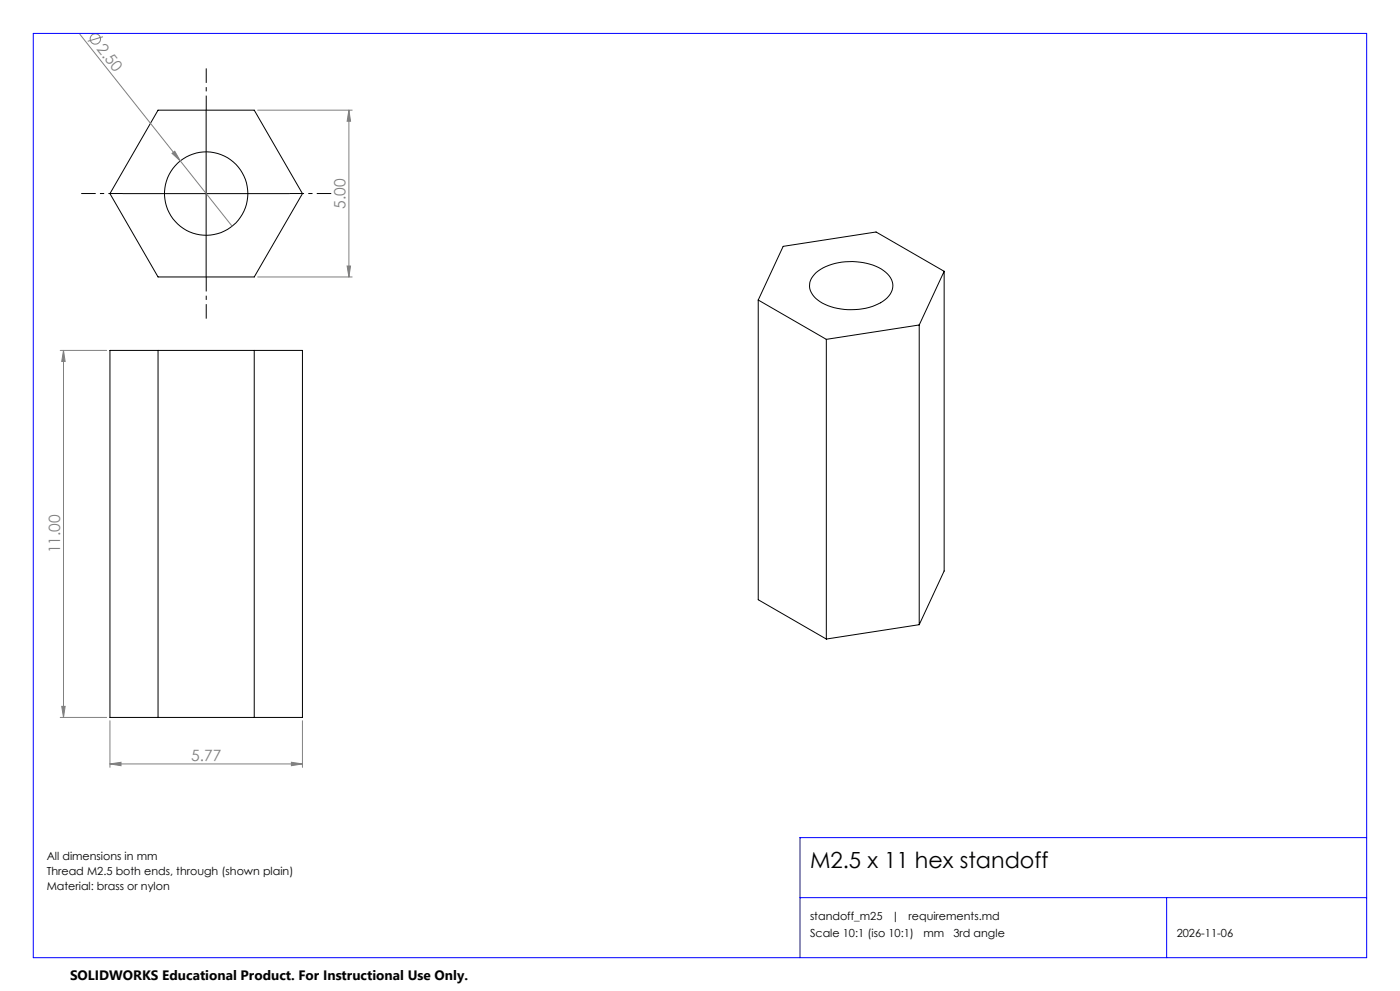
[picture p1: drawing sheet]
<svg xmlns="http://www.w3.org/2000/svg" width="420mm" height="297mm" viewBox="0 0 420 297" stroke-linecap="round" stroke-linejoin="round" font-family="sans-serif">
<g fill="none" stroke="#000" stroke-width=".3">
<path d="M47.4 33h28.9l14.4 25-14.4 25h-28.9l-14.4-25zM61.8 33v50M36.9 58h50M227.5 89.9l20.4 11.8M227.5 89.9v89.8l20.4 11.8M244.8 81.7a18.7 18.7 0 0 1 19.6-1.1 5.7 5.7 0 0 1 3.3 6.3 10.1 10.1 0 0 1-8 5.5 18.1 18.1 0 0 1-15-3 4.8 4.8 0 0 1 .1-7.7zM275.8 97.4l-27.9 4.3M275.8 97.4v89.8M283.2 81.3l-20.4-11.8-27.9 4.3-7.4 16.1M283.2 81.3l-7.4 16.1M283.2 81.3v89.8l-7.4 16.1M33 105h57.7v110h-57.7z"/>
<path d="M47.4 105v110M76.3 105v110M247.9 101.7v89.8M275.8 187.2l-27.9 4.3"/>
<circle cx="61.9" cy="58" r="12.5"/>
</g>
<g fill="none" stroke="#808080" stroke-width=".3">
<path d="M24 10.3l45.6 57.5M30.9 11l-4.6 1.4M77.3 33h28.4M104.7 33l.5 3.3h-1.1zM104.7 33v50M51.6 46l.8-.7 1.7 2.9zM104.1 79.7h1.1l-.5 3.3zM77.3 83h28.4M18.1 105h13.9M19 105l.5 3.3h-1zM19 105v110M18.1 215h13.9"/>
<path d="M18.5 211.7h1l-.5 3.3zM33 216v14M90.7 216v14M33 228.9l3.3-.4v1zM33 228.9h57.7M87.4 228.5l3.3 .4-3.3 .6z"/>
<circle cx="28.6" cy="11.7" r="1.55"/>
</g>
<path d="M61.9 33v-12.5M36.9 58h-12.5M86.9 58h12.5M61.9 83v12.5" fill="none" stroke="#000" stroke-width=".3" stroke-dasharray="15.2 1.3 1.3 1.3" stroke-dashoffset="10.9" stroke-linecap="butt"/>
<path d="M10 10h400v277h-400zM410 251h-170v36M240 269h170M350 269v18" fill="none" stroke="#00f" stroke-width=".3"/>
<g fill="#808080">
<path d="M51.6 46l.8-.7 1.7 2.9z"/>
<path d="M33 228.9l3.3-.4v1zM87.4 228.5l3.3 .4-3.3 .6z"/>
<path d="M104.1 79.7h1.1l-.5 3.3zM104.7 33l.5 3.3h-1.1z"/>
<path d="M19 105l.5 3.3h-1zM18.5 211.7h1l-.5 3.3z"/>
</g>
<text font-size="6.7" x="243" y="260">M2.5 x 11 hex standoff</text>
<g font-size="4.7" fill="#808080">
<text x="28.9" y="14.7" transform="rotate(52 28.9 14.7)">2.50</text>
<text x="103.7" y="62.5" transform="rotate(-90 103.7 62.5)">5.00</text>
<text x="18" y="165.8" transform="rotate(-90 18 165.8)">11.00</text>
<text x="57.3" y="227.9">5.77</text>
</g>
<text font-size="4.1" x="21" y="293.7">SOLIDWORKS Educational Product. For Instructional Use Only.</text>
<g font-size="3.3">
<text x="14" y="257.8">All dimensions in mm</text>
<text x="14" y="262.3">Thread M2.5 both ends, through (shown plain)</text>
<text x="14" y="266.8">Material: brass or nylon</text>
<text x="243" y="275.8">standoff_m25</text>
<text x="267.5" y="275.8">|</text>
<text x="272.6" y="275.8">requirements.md</text>
<text x="243" y="280.8">Scale 10:1 (iso 10:1)</text>
<text x="277" y="280.8">mm</text>
<text x="286" y="280.8">3rd angle</text>
<text x="353" y="280.8">2026-11-06</text>
</g>
</svg>
